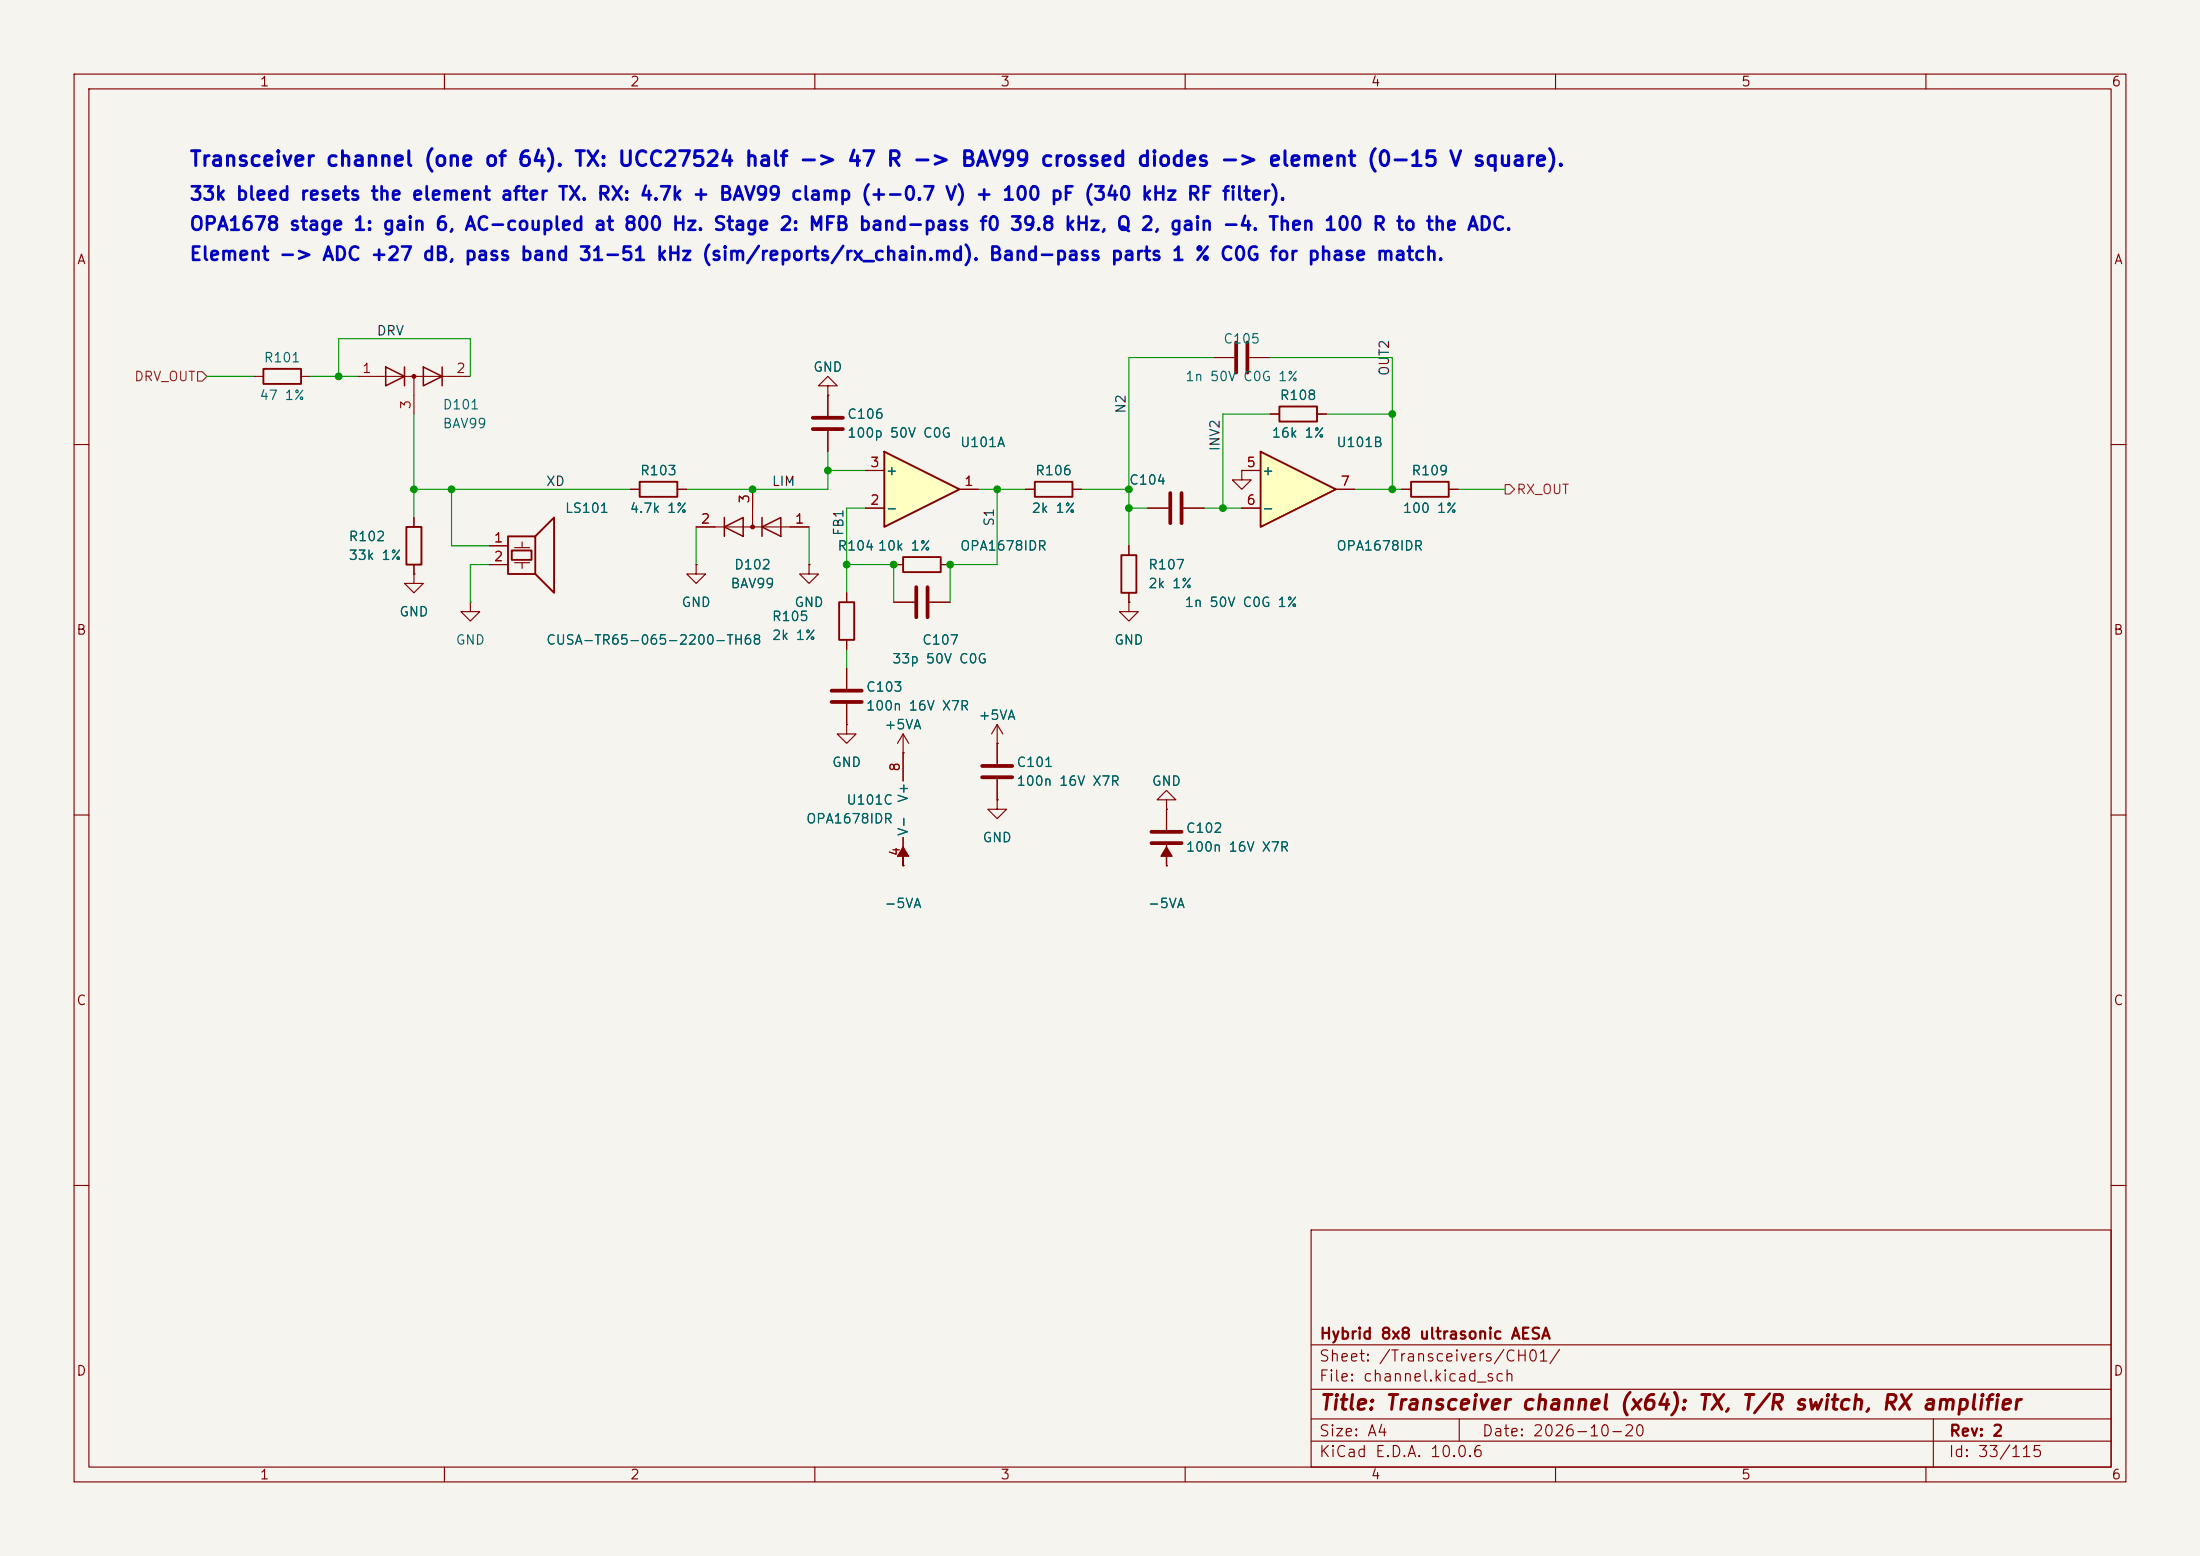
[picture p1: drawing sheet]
<svg xmlns="http://www.w3.org/2000/svg" width="297mm" height="210mm" viewBox="0 0 297 210" stroke-linecap="round" stroke-linejoin="round" font-family="sans-serif">
<path d="M0 0h297v210h-297z" fill="#f5f4ef" stroke="#f5f4ef" stroke-width=".14"/>
<g fill="none" stroke="#840000" stroke-width=".15">
<path d="M10 10h277v190h-277zM12 12h273v186h-273zM60 10v2M110 10v2M160 10v2M210 10v2M260 10v2M10 60h2M285 60h2M10 110h2M285 110h2M10 160h2"/>
<path d="M177 166h108v32h-108zM285 160h2M60 198v2M110 198v2M160 198v2M177 194.5h108M177 191.5h108M177 187.5h108M177 181.5h108M197 191.5v3M210 198v2M260 198v2"/>
<path d="M261 191.5v6.5"/>
</g>
<path d="M119.4 61l10.1 5-10.1 5.1z" fill="#ffffc2"/>
<path d="M119.4 61l10.1 5-10.1 5.1zM139.7 65h5.1v2.1h-5.1z" fill="none" stroke="#840000" stroke-width=".25"/>
<path d="M55.9 77.5v1.2h1.2l-1.2 1.3-1.3-1.3h1.3M55.9 77.5h.1M116.8 68.6h2.6M116.8 63.5h2.6M129.5 66h2.6M138.4 66h1.3M144.8 66h1.2M121.9 116.8h.1" fill="none" stroke="#840000" stroke-width=".15"/>
<path d="M121.9 114.3l.8 1.3h-.8v1.2v-1.2h-.7z" fill="#840000" stroke="#840000" stroke-width=".15"/>
<path d="M170.2 61l10.1 5-10.1 5.1z" fill="#ffffc2"/>
<path d="M35.6 49.8h5v2h-5zM172.7 54.9h5.1v2h-5.1zM54.9 71.1h2v5.1h-2zM68.6 72.4h3.7v5.1h-3.7zM69.1 74.3h2.7v1.3h-2.7zM72.3 72.4l2.5-2.5v10.1l-2.5-2.5M86.4 65h5v2.1h-5zM121.9 75.2h5.1v2h-5.1zM151.4 74.9h2v5.1h-2zM170.2 61l10.1 5-10.1 5.1zM190.5 65h5.1v2.1h-5.1zM113.3 81.3h2v5.1h-2z" fill="none" stroke="#840000" stroke-width=".25"/>
<g fill="none" stroke="#840000" stroke-width=".15">
<path d="M34.3 50.8h1.3M40.6 50.8h1.3M48.3 50.8h15.2M55.9 50.8v5.1M111.8 52.1h1.2l-1.2-1.3-1.3 1.3h1.3v1.2M111.8 53.3h.1M111.8 53.3v2.8M111.8 58.2v2.8M163.8 48.3h2.8M168.7 48.3h2.7M171.4 55.9h1.3M177.8 55.9h1.3"/>
<path d="M55.9 77.5h.1M55.9 69.9v1.2M55.9 76.2v1.3M66 73.7h2.6M66 76.2h2.6M69.5 73.9h2M69.5 75.9h2M70.5 73.2v.7M70.5 75.9v.8M85.1 66h1.3M91.4 66h1.3M94 76.2v1.3h1.2l-1.2 1.2-1.3-1.2h1.3"/>
<path d="M94 76.2h.1M94 71.1h15.2M101.6 66v5.1M109.2 76.2v1.3h1.3l-1.3 1.2-1.3-1.2h1.3M109.2 76.2h.1M116.8 63.5h2.6M116.8 68.6h2.6M120.6 76.2h1.3M127 76.2h1.3M129.5 66h2.6M138.4 66h1.3M144.8 66h1.2"/>
<path d="M152.4 73.7v1.2M154.9 68.6h2.8M159.8 68.6h2.8M167.6 63.5v1.3h1.3l-1.3 1.2-1.2-1.2h1.2M167.6 63.5h.1M167.6 63.5h2.6M167.6 68.6h2.6M180.3 66h2.6M189.2 66h1.3M195.6 66h1.2M63.5 81.3v1.3h1.3l-1.3 1.2-1.3-1.2h1.3M63.5 81.3h.1"/>
<path d="M114.3 97.8v1.3h1.3l-1.3 1.2-1.3-1.2h1.3M114.3 97.8h.1M114.3 80v1.3M114.3 86.4v1.2M114.3 90.2v2.8M114.3 95v2.8M120.6 81.3h2.8M121.9 99.1l-.7 1.2M121.9 99.1l.8 1.2M121.9 99.1v6.3M125.5 81.3h2.8M134.6 97.8v5.3"/>
<path d="M134.6 97.8l-.7 1.3M134.6 97.8l.8 1.3M152.4 81.3v1.3h1.3l-1.3 1.2-1.3-1.2h1.3M152.4 81.3h.1M152.4 80v1.3M121.9 101.6h.1M121.9 116.8h.1M121.9 113v3.8M134.6 108v1.2h1.3l-1.3 1.3-1.3-1.3h1.3M134.6 108h.1M134.6 100.3h.1M134.6 105.2v2.8"/>
<path d="M157.5 116.8h.1M157.5 108h1.2l-1.2-1.3-1.3 1.3h1.3v1.2M157.5 109.2h.1M157.5 109.2v2.8M157.5 114v2.8"/>
</g>
<g fill="none" stroke="#840000" stroke-width=".51">
<path d="M109.7 56.4h4.1M109.7 57.9h4.1M166.9 46.2v4.1M168.4 46.2v4.1M123.7 79.2v4.1M125.2 79.2v4.1M158 66.5v4.1M159.5 66.5v4.1M112.3 93.2h4M112.3 94.7h4M132.6 103.4h4.1M132.6 104.9h4.1"/>
<path d="M155.4 112.3h4.1M155.4 113.8h4.1"/>
</g>
<g fill="#840000" stroke="#840000" stroke-width=".15">
<path d="M157.5 114.3l.7 1.3h-.7v1.2v-1.2h-.8z"/>
<circle cx="101.6" cy="71.1" r=".25"/>
<circle cx="55.9" cy="50.8" r=".25"/>
</g>
<path d="M52.1 49.5l2.5 1.3-2.5 1.3zM54.6 49.5v2.6M57.1 49.5l2.6 1.3-2.6 1.3zM59.7 49.5v2.6M97.8 71.1l2.5-1.2v2.5zM97.8 69.9v2.5M102.9 71.1l2.5-1.2v2.5zM102.9 69.9v2.5" fill="none" stroke="#840000" stroke-width=".2"/>
<path d="M26.7 50.2h.6l.6 .6-.6 .6h-.6zM203.2 65.4h.6l.7 .6-.7 .7h-.6z" fill="none" stroke="#725600" stroke-width=".15"/>
<g fill="none" stroke="#009600" stroke-width=".15">
<path d="M27.9 50.8h6.4M41.9 50.8h6.4M45.7 50.8v-5.1h17.8v5.1M55.9 55.9v14M163.8 48.3h-11.4v25.4M171.4 55.9h-6.3v12.7M171.4 48.3h16.6v17.7M179.1 55.9h8.9M55.9 66h29.2M61 66v7.7h5M66 76.2h-2.5v5.1M94 71.1v5.1"/>
<path d="M109.2 71.1v5.1M111.8 61v5h-19.1M111.8 63.5h5M114.3 76.2h6.3v5.1M116.8 68.6h-2.5v11.4M132.1 66h6.3M134.6 66v10.2h-6.3v5.1M146 66h6.4M152.4 68.6h2.5M162.6 68.6h5M182.9 66h6.3M196.8 66h6.4"/>
<path d="M114.3 87.6v2.6"/>
</g>
<g fill="#009600" stroke="#009600" stroke-width=".14">
<circle cx="165.1" cy="68.6" r=".46"/>
<circle cx="188" cy="66" r=".46"/>
<circle cx="152.4" cy="68.6" r=".46"/>
<circle cx="188" cy="55.9" r=".46"/>
<circle cx="61" cy="66" r=".46"/>
<circle cx="55.9" cy="66" r=".46"/>
<circle cx="101.6" cy="66" r=".46"/>
<circle cx="45.7" cy="50.8" r=".46"/>
<circle cx="111.8" cy="63.5" r=".46"/>
<circle cx="152.4" cy="66" r=".46"/>
<circle cx="120.6" cy="76.2" r=".46"/>
<circle cx="128.3" cy="76.2" r=".46"/>
<circle cx="114.3" cy="76.2" r=".46"/>
<circle cx="134.6" cy="66" r=".46"/>
</g>
<text font-size="2" fill="#0000c2" x="25.5" y="22.9">Transceiver channel (one of 64). TX: UCC27524 half -&gt; 47 R -&gt; BAV99 crossed diodes -&gt; element (0-15 V square).</text>
<text font-size="2" fill="#840000" x="178" y="190.8">Title: Transceiver channel (x64): TX, T/R switch, RX amplifier</text>
<g font-size="1.8" fill="#0000c2">
<text x="25.5" y="27.5">33k bleed resets the element after TX. RX: 4.7k + BAV99 clamp (+-0.7 V) + 100 pF (340 kHz RF filter).</text>
<text x="25.5" y="35.6">Element -&gt; ADC +27 dB, pass band 31-51 kHz (sim/reports/rx_chain.md). Band-pass parts 1 % C0G for phase match.</text>
<text x="25.5" y="31.6">OPA1678 stage 1: gain 6, AC-coupled at 800 Hz. Stage 2: MFB band-pass f0 39.8 kHz, Q 2, gain -4. Then 100 R to the ADC.</text>
</g>
<g font-size="1.5" fill="#840000">
<text x="178" y="184.1">Sheet: /Transceivers/CH01/</text>
<text x="178" y="181.1">Hybrid 8x8 ultrasonic AESA</text>
<text x="178" y="186.8">File: channel.kicad_sch</text>
<text x="178" y="197">KiCad E.D.A. 10.0.6</text>
<text x="178" y="194.2">Size: A4</text>
<text x="200" y="194.2">Date: 2026-10-20</text>
<text x="263" y="197">Id: 33/115</text>
<text x="263" y="194.2">Rev: 2</text>
</g>
<g font-size="1.3" fill="#840000">
<text x="35" y="12">1</text>
<text x="85" y="12">2</text>
<text x="135" y="12">3</text>
<text x="185" y="12">4</text>
<text x="235" y="12">5</text>
<text x="285" y="12">6</text>
<text x="10.3" y="36">A</text>
<text x="285.3" y="36">A</text>
<text x="10.2" y="86">B</text>
<text x="285.2" y="86">B</text>
<text x="10.2" y="136">C</text>
<text x="285.2" y="136">C</text>
<text x="10.2" y="186">D</text>
<text x="285.2" y="186">D</text>
<text x="35" y="200">1</text>
<text x="85" y="200">2</text>
<text x="135" y="200">3</text>
<text x="185" y="200">4</text>
<text x="235" y="200">5</text>
<text x="285" y="200">6</text>
</g>
<g font-size="1.3" fill="#0f0f0f">
<text x="50.8" y="45.6">DRV</text>
<text x="187.8" y="50.8" transform="rotate(-90 187.8 50.8)">OUT2</text>
<text x="152.3" y="55.9" transform="rotate(-90 152.3 55.9)">N2</text>
<text x="73.6" y="65.9">XD</text>
<text x="104.1" y="65.9">LIM</text>
<text x="165" y="61" transform="rotate(-90 165 61)">INV2</text>
<text x="134.5" y="71.1" transform="rotate(-90 134.5 71.1)">S1</text>
<text x="114.2" y="72.4" transform="rotate(-90 114.2 72.4)">FB1</text>
</g>
<g font-size="1.3" fill="#006464">
<text x="165.1" y="46.7">C105</text>
<text x="35.5" y="49.2">R101</text>
<text x="109.7" y="50.5">GND</text>
<text x="159.9" y="51.8">1n 50V C0G 1%</text>
<text x="34.9" y="54.3">47 1%</text>
<text x="59.7" y="55.6">D101</text>
<text x="59.7" y="58.1">BAV99</text>
<text x="114.3" y="56.8">C106</text>
<text x="114.3" y="59.4">100p 50V C0G</text>
<text x="171.6" y="59.4">16k 1%</text>
<text x="172.7" y="54.3">R108</text>
<text x="86.3" y="64.5">R103</text>
<text x="119.5" y="64.5">+</text>
<text x="129.5" y="60.7">U101A</text>
<text x="139.7" y="64.5">R106</text>
<text x="152.3" y="65.7">C104</text>
<text x="170.3" y="64.5">+</text>
<text x="180.3" y="60.7">U101B</text>
<text x="190.5" y="64.5">R109</text>
<text x="76.2" y="69.5">LS101</text>
<text x="84.9" y="69.5">4.7k 1%</text>
<text x="119.5" y="69.5">-</text>
<text x="139.2" y="69.5">2k 1%</text>
<text x="170.3" y="69.5">-</text>
<text x="189.3" y="69.5">100 1%</text>
<text x="47" y="73.4">R102</text>
<text x="47" y="75.9">33k 1%</text>
<text x="99" y="77.2">D102</text>
<text x="113" y="74.6">R104</text>
<text x="118.4" y="74.6">10k 1%</text>
<text x="129.5" y="74.6">OPA1678IDR</text>
<text x="154.9" y="77.2">R107</text>
<text x="180.3" y="74.6">OPA1678IDR</text>
<text x="53.8" y="83.5">GND</text>
<text x="91.9" y="82.2">GND</text>
<text x="98.5" y="79.7">BAV99</text>
<text x="107.2" y="82.2">GND</text>
<text x="154.9" y="79.7">2k 1%</text>
<text x="159.8" y="82.2">1n 50V C0G 1%</text>
<text x="61.4" y="87.3">GND</text>
<text x="73.6" y="87.3">CUSA-TR65-065-2200-TH68</text>
<text x="104.1" y="84.1">R105</text>
<text x="104.1" y="86.7">2k 1%</text>
<text x="120.4" y="89.9">33p 50V C0G</text>
<text x="124.4" y="87.3">C107</text>
<text x="150.3" y="87.3">GND</text>
<text x="116.8" y="93.7">C103</text>
<text x="116.8" y="96.2">100n 16V X7R</text>
<text x="119.3" y="98.8">+5VA</text>
<text x="132" y="97.5">+5VA</text>
<text x="112.2" y="103.8">GND</text>
<text x="137.1" y="103.8">C101</text>
<text x="137.1" y="106.4">100n 16V X7R</text>
<text x="155.4" y="106.4">GND</text>
<text x="108.7" y="111.5">OPA1678IDR</text>
<text x="114.2" y="108.9">U101C</text>
<text x="122.9" y="112.9" transform="rotate(-90 122.9 112.9)">V-</text>
<text x="122.9" y="108.4" transform="rotate(-90 122.9 108.4)">V+</text>
<text x="132.6" y="114">GND</text>
<text x="160" y="112.7">C102</text>
<text x="160" y="115.3">100n 16V X7R</text>
<text x="119.3" y="122.9">-5VA</text>
<text x="154.9" y="122.9">-5VA</text>
</g>
<g font-size="1.3" fill="#725600">
<text x="18" y="51.8">DRV_OUT</text>
<text x="204.6" y="67">RX_OUT</text>
</g>
<g font-size="1.3" fill="#a90000">
<text x="48.8" y="50.7">1</text>
<text x="61.5" y="50.7">2</text>
<text x="55.7" y="55.3" transform="rotate(-90 55.7 55.3)">3</text>
<text x="117.4" y="63.4">3</text>
<text x="130.1" y="65.9">1</text>
<text x="168.2" y="63.4">5</text>
<text x="180.9" y="65.9">7</text>
<text x="94.5" y="71">2</text>
<text x="101.5" y="68" transform="rotate(-90 101.5 68)">3</text>
<text x="107.2" y="71">1</text>
<text x="117.4" y="68.4">2</text>
<text x="168.2" y="68.4">6</text>
<text x="66.6" y="73.5">1</text>
<text x="66.6" y="76.1">2</text>
<text x="121.8" y="104.2" transform="rotate(-90 121.8 104.2)">8</text>
<text x="121.8" y="115.7" transform="rotate(-90 121.8 115.7)">4</text>
</g>
</svg>
